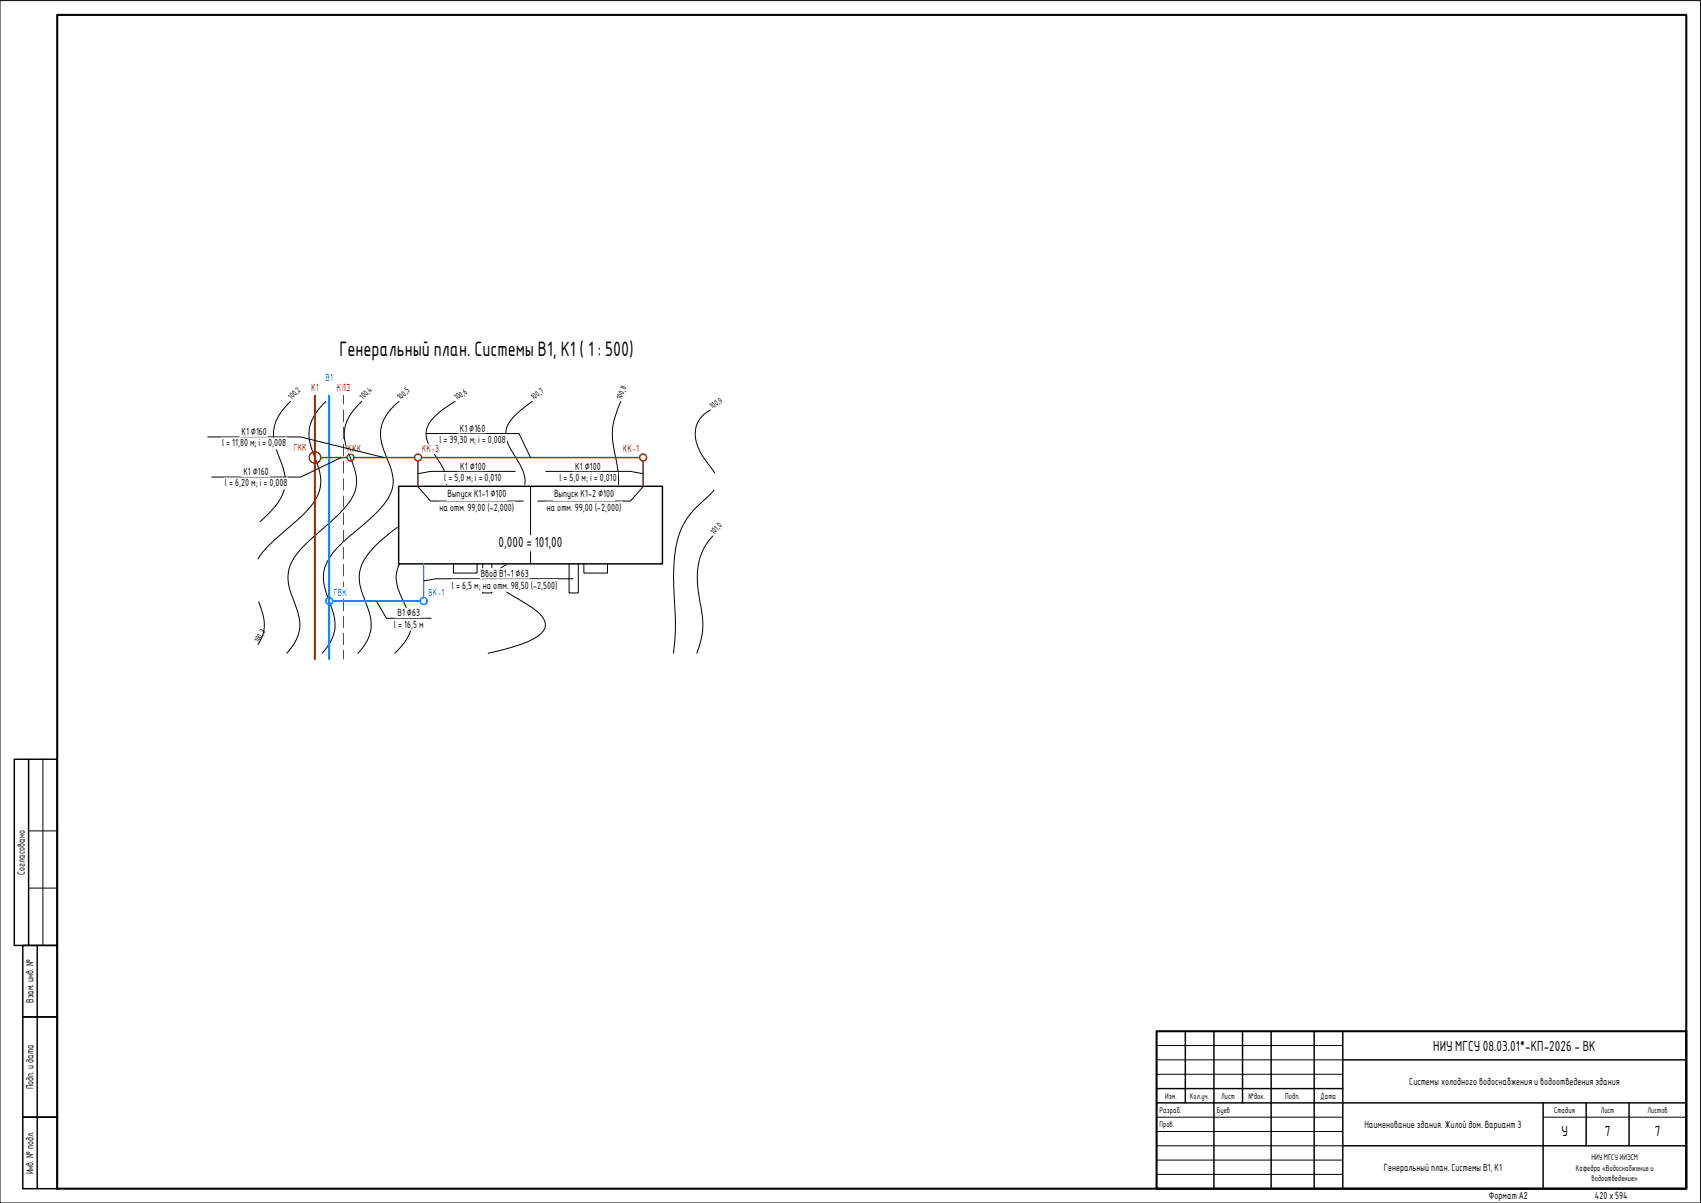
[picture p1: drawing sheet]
<svg xmlns="http://www.w3.org/2000/svg" width="594mm" height="420mm" viewBox="0 0 594 420" stroke-linecap="round" stroke-linejoin="round" font-family="sans-serif">
<g fill="none" stroke="#000" stroke-width=".35">
<path d="M101.4 140.2a15.6 15.6 0 0 0-5.9 12 43 43 0 0 0 3.3 11 13.1 13.1 0 0 1-3 14l-5 5M113.8 140.2a15.4 15.4 0 0 0-5.8 13l.7 3 1 3a18.6 18.6 0 0 1 1.9 12 27.4 27.4 0 0 1-9.5 12l-3.5 3a43.6 43.6 0 0 0-8.5 9M126.3 140.2a16.5 16.5 0 0 0-6.1 11 29.1 29.1 0 0 0 3.1 11 12.9 12.9 0 0 1-2.7 15l-3.9 4-4.6 4a44.1 44.1 0 0 0-10.2 11 14.3 14.3 0 0 0 .5 13l.3 1a16 16 0 0 1 1.3 12l-1.5 3-2.4 3M139.4 140.2a14.5 14.5 0 0 0-6.5 12 53.6 53.6 0 0 0 3.8 12 12 12 0 0 1-2.6 12 109.6 109.6 0 0 1-14.2 13 18.1 18.1 0 0 0-7 12 35.2 35.2 0 0 0 3.2 12 13.2 13.2 0 0 1-2.7 14l-.9 1M158.9 140.2a25.7 25.7 0 0 0-9.2 8 8.4 8.4 0 0 0 1 9l.7 1a20.1 20.1 0 0 1 4.6 10v1M185.8 140.2a29.1 29.1 0 0 0-8.3 8 7.7 7.7 0 0 0 .5 8l1.2 2a20.2 20.2 0 0 1 4.2 10l-.1 1M216.8 140.2a25 25 0 0 0-1.9 19l1 6 .1 4M248.1 143.2a9.9 9.9 0 0 0-3.9 14l1.8 3 3.6 5M249.4 171.2l-1.9 2a30.5 30.5 0 0 0-10.1 13 61.2 61.2 0 0 0-1.9 23 86.6 86.6 0 0 1-.3 19M138.8 184.2a40.4 40.4 0 0 0-12 12 14.3 14.3 0 0 0 .5 13 18.6 18.6 0 0 1 1.9 12l-1.2 3-3 4M139.4 197.2a13.1 13.1 0 0 0 1.1 12 19.6 19.6 0 0 1 3.1 10 15.8 15.8 0 0 1-5.7 9M176.9 197.2a6.9 6.9 0 0 0-4.3 4 4.3 4.3 0 0 0 2.2 4l2.8 2a52.3 52.3 0 0 1 11.6 8 4.3 4.3 0 0 1-1.3 7 53.3 53.3 0 0 1-17.4 6"/>
<path d="M249 187.2a22.7 22.7 0 0 0-5 20l.3 2a29.2 29.2 0 0 1-.2 17l-.7 2M90.3 210.2a16 16 0 0 1 1.3 12l-1.5 3"/>
</g>
<path d="M139.2 169.8h92.2v27.1h-92.2z" fill="none" stroke="#000" stroke-width=".51"/>
<path d="M185.3 169.8v27.1M158.4 196.9v3.3h8.2v-3.3M168.6 196.9v10.2h3.2v-10.2M198.8 196.9v10.2h3.2v-10.2M203.9 196.9v3.3h8.3v-3.3" fill="none" stroke="#000" stroke-width=".35"/>
<g fill="#fff" stroke="#fff" stroke-width=".35">
<path d="M173.9 187.1v5.3l22.8-5.3zM173.9 192.4l22.8-5.3v5.3z"/>
<path d="M160.4 147.9v3.3l9.3-3.3zM160.4 151.2l9.3-3.3v3.3z"/>
<path d="M153.3 151.8v3.7l23.6-3.7zM153.3 155.5l23.6-3.7v3.7z"/>
<path d="M84.2 149.1v3.3l9.2-3.3zM84.2 152.4l9.2-3.3v3.3z"/>
<path d="M77.4 153v3.8l22.8-3.8zM77.4 156.8l22.8-3.8v3.8z"/>
<path d="M84.9 163.1v3.3l9.2-3.3zM84.9 166.4l9.2-3.3v3.3z"/>
<path d="M78.4 167v3.7l22.1-3.7zM78.4 170.7l22.1-3.7v3.7z"/>
<path d="M160.6 161.1v3.3l9.2-3.3zM160.6 164.4l9.2-3.3v3.3z"/>
<path d="M155 165v3.7l20.3-3.7zM155 168.7l20.3-3.7v3.7z"/>
<path d="M156.1 170.8v4l20.9-4zM156.1 174.8l20.9-4v4z"/>
<path d="M153.4 175.4v4l26.4-4zM153.4 179.4l26.4-4v4z"/>
<path d="M200.7 161.1v3.3l9.3-3.3zM200.7 164.4l9.3-3.3v3.3z"/>
<path d="M195.2 165v3.7l20.4-3.7zM195.2 168.7l20.4-3.7v3.7z"/>
<path d="M193.3 170.8v4l21.3-4zM193.3 174.8l21.3-4v4z"/>
<path d="M190.8 175.4v4l26.4-4zM190.8 179.4l26.4-4v4z"/>
<path d="M167.7 198.6v3.3l17.1-3.3zM167.7 201.9l17.1-3.3v3.3z"/>
<path d="M157.7 202.5v4l37.2-4zM157.7 206.5l37.2-4v4z"/>
<path d="M138.6 212.4v3.3l8.3-3.3zM138.6 215.7l8.3-3.3v3.3z"/>
<path d="M137.4 216.3v3.7l10.7-3.7zM137.4 220l10.7-3.7v3.7z"/>
</g>
<path d="M110 138.2v92" fill="none" stroke="#a52900" stroke-width=".72"/>
<g fill="#fff" stroke="#fff" stroke-width=".35">
<path d="M108.5 133.7v3.2l3-3.2zM111.5 133.7v3.2h-3z"/>
<path d="M102.4 154.6v3.2l5-3.2zM102.4 157.8l5-3.2v3.2z"/>
<path d="M121.2 154.9v3.3l5.2-3.3zM121.2 158.2l5.2-3.3v3.3z"/>
<path d="M147.2 155.2v3.2l6.3-3.2zM147.2 158.4l6.3-3.2v3.2z"/>
<path d="M217.4 155.2v3.2l6-3.2zM217.4 158.4l6-3.2v3.2z"/>
</g>
<path d="M115 138.2v92" fill="none" stroke="#007fff" stroke-width=".72"/>
<g fill="#fff" stroke="#fff" stroke-width=".35">
<path d="M113.5 130.1v3.3l3-3.3zM116.5 130.1v3.3h-3z"/>
<path d="M116.4 205.3v3.2l5-3.2zM116.4 208.5l5-3.2v3.2z"/>
<path d="M149.4 205.3v3.2l6-3.2zM149.4 208.5l6-3.2v3.2z"/>
</g>
<g fill="none" stroke="#f00" stroke-width=".35">
<path d="M120 138.2v3M120 143.2v4M120 149.2v4M120 155.2v4M120 161.2v4M120 167.2v4M120 173.2v4M120 179.2v4M120 185.2v4M120 191.2v4M120 197.2v4M120 203.2v4"/>
<path d="M120 209.2v4M120 215.2v4M120 221.2v4M120 227.2v3"/>
</g>
<path d="M117.4 133.7v3.2l5.1-3.2zM117.4 136.9l5.1-3.2v3.2z" fill="#fff" stroke="#fff" stroke-width=".35"/>
<g fill="none" stroke="#a52900" stroke-width=".51">
<path d="M112 159.8h9.2M123.6 159.8h21.2M147.2 159.8h76.2M146 161v8.8M224.6 161v8.8"/>
<circle cx="110" cy="159.8" r="2.01"/>
<circle cx="122.4" cy="159.8" r="1.21"/>
<circle cx="146" cy="159.8" r="1.21"/>
<circle cx="224.6" cy="159.8" r="1.21"/>
</g>
<g fill="none" stroke="#007fff" stroke-width=".51">
<path d="M148 196.9v11.8M116.2 209.9h30.6"/>
<circle cx="115" cy="209.9" r="1.21"/>
<circle cx="148" cy="209.9" r="1.21"/>
</g>
<path d="M72.6 152.6h32.4l29.2 7.2M119.2 159.8l-14.2 6.8h-31M148.9 151.4h32.4l4 8.4M146 170l4.4 5h32.4M180 164.6h-29.6l-4.4 .8M190.6 164.6h29.6l4.4 .8M224.6 170l-4.4 5h-32.4M131.5 209.9l3.5 6h15.6M200.2 202.1h-47.8l-4.4 .8" fill="none" stroke="#000" stroke-width=".35"/>
<path d="M0 .2h593.9v420h-593.9z" fill="none" stroke="#000" stroke-width=".35"/>
<path d="M20 5.2h568.9v410h-568.9z" fill="none" stroke="#000" stroke-width=".72"/>
<path d="M403.9 360.2h185v55h-185z" fill="none" stroke="#000" stroke-width=".72"/>
<path d="M15 265.2v65M10 290.2h10M10 310.2h10M403.9 375.2h65.1M403.9 370.2h65.1M403.9 365.2h65.1M403.9 395.2h65.1M403.9 390.2h65.1M538.9 390.2h50M403.9 410.2h65.1M403.9 405.2h65.1M403.9 400.2h65.1" fill="none" stroke="#000" stroke-width=".35"/>
<g fill="none" stroke="#000" stroke-width=".51">
<path d="M5 265.2h15v65h-15zM10 265.2v65M8 330.2h12v25h-12zM13 330.2v85M8 355.2h12v35h-12zM414 360.2v25M424 360.2v55M434 360.2v25M443.9 360.2v55M459 360.2v55M469 360.2v55M469 370.2h119.9"/>
<path d="M8 390.2h12v25h-12zM403.9 385.2h185M403.9 380.2h65.1M538.9 385.2v30M554 385.2v15M569 385.2v15M469 400.2h119.9"/>
</g>
<text font-size="7" x="118.6" y="124.2">Генеральный план. Системы В1, К1 ( 1 : 500)</text>
<g font-size="4.9">
<text x="174.1" y="191.1">0,000 = 101,00</text>
<text x="500.6" y="366.9">НИУ МГСУ 08.03.01*-КП-2026 - ВК</text>
<text x="545.3" y="396.9">У</text>
<text x="560.5" y="396.9">7</text>
<text x="578" y="396.9">7</text>
</g>
<g font-size="3.5" fill="#a52900">
<text x="108.7" y="136.6">К1</text>
<text x="102.6" y="157.4">ГКК</text>
<text x="121.4" y="157.8">ККК</text>
<text x="147.4" y="158">КК-3</text>
<text x="217.6" y="158">КК-1</text>
</g>
<g font-size="3.5" fill="#007fff">
<text x="113.7" y="133">В1</text>
<text x="116.6" y="208.2">ГВК</text>
<text x="149.6" y="208.2">ВК-1</text>
</g>
<text font-size="3.5" fill="#f00" x="117.6" y="136.6">КЛЗ</text>
<g font-size="3.5">
<text x="77.6" y="155.9">l = 11,80 м; i = 0,008</text>
<text x="84.3" y="152">К1 ∅160</text>
<text x="153.5" y="154.7">l = 39,30 м; i = 0,008</text>
<text x="160.6" y="150.8">К1 ∅160</text>
<text x="85" y="166">К1 ∅160</text>
<text x="155.2" y="167.9">l = 5,0 м; i = 0,010</text>
<text x="160.7" y="164">К1 ∅100</text>
<text x="195.4" y="167.9">l = 5,0 м; i = 0,010</text>
<text x="200.9" y="164">К1 ∅100</text>
<text x="78.6" y="169.9">l = 6,20 м; i = 0,008</text>
<text x="156.3" y="173.7">Выпуск К1-1 ∅100</text>
<text x="193.5" y="173.7">Выпуск К1-2 ∅100</text>
<text x="153.5" y="178.5">на отм. 99,00 (-2,000)</text>
<text x="191" y="178.5">на отм. 99,00 (-2,000)</text>
<text x="167.9" y="201.5">Ввод В1-1 ∅63</text>
<text x="157.9" y="205.7">l = 6,5 м;</text>
<text x="168.6" y="205.7">на отм. 98,50 (-2,500)</text>
<text x="138.8" y="215.3">В1 ∅63</text>
<text x="137.6" y="219.2">l = 16,5 м</text>
<text x="8.7" y="305.5" transform="rotate(-90 8.7 305.5)">Согласовано</text>
<text x="11.7" y="350.3" transform="rotate(-90 11.7 350.3)">Взам. инв. №</text>
<text x="11.7" y="380.4" transform="rotate(-90 11.7 380.4)">Подп. и дата</text>
<text x="492.2" y="378.9">Системы холодного водоснабжения и водоотведения здания</text>
<text x="476.5" y="393.9">Наименование здания. Жилой дом. Вариант 3</text>
<text x="11.7" y="410.2" transform="rotate(-90 11.7 410.2)">Инв. № подл.</text>
<text x="483.4" y="408.9">Генеральный план. Системы В1, К1</text>
<text x="520" y="418.9">Формат А2</text>
<text x="557" y="418.9">420 x 594</text>
</g>
<g font-size="2.8">
<text x="101.8" y="139.7" transform="rotate(-46 101.8 139.7)">100,2</text>
<text x="126.7" y="139.7" transform="rotate(-46 126.7 139.7)">100,4</text>
<text x="139.8" y="139.8" transform="rotate(-41 139.8 139.8)">100,5</text>
<text x="159.4" y="139.9" transform="rotate(-33 159.4 139.9)">100,6</text>
<text x="186.3" y="139.8" transform="rotate(-37 186.3 139.8)">100,7</text>
<text x="217" y="139.6" transform="rotate(-68 217 139.6)">100,8</text>
<text x="248.6" y="142.9" transform="rotate(-32 248.6 142.9)">100,9</text>
<text x="249.4" y="186.7" transform="rotate(-48 249.4 186.7)">101,0</text>
<text x="90.4" y="224.7" transform="rotate(-59 90.4 224.7)">100,3</text>
<text x="406.9" y="383.7">Изм.</text>
<text x="415.6" y="383.7">Кол.уч.</text>
<text x="426.6" y="383.7">Лист</text>
<text x="436.1" y="383.7">№док.</text>
<text x="448.9" y="383.7">Подп.</text>
<text x="461.2" y="383.7">Дата</text>
<text x="405" y="388.6">Разраб.</text>
<text x="425" y="388.6">Буев</text>
<text x="542.8" y="388.7">Стадия</text>
<text x="559.1" y="388.7">Лист</text>
<text x="575.4" y="388.7">Листов</text>
<text x="405" y="393.6">Пров.</text>
<text x="555.8" y="405.2">НИУ МГСУ ИИЭСМ</text>
<text x="550.4" y="408.9">Кафедра «Водоснабжение и</text>
<text x="555.9" y="412.6">водоотведение»</text>
</g>
</svg>
